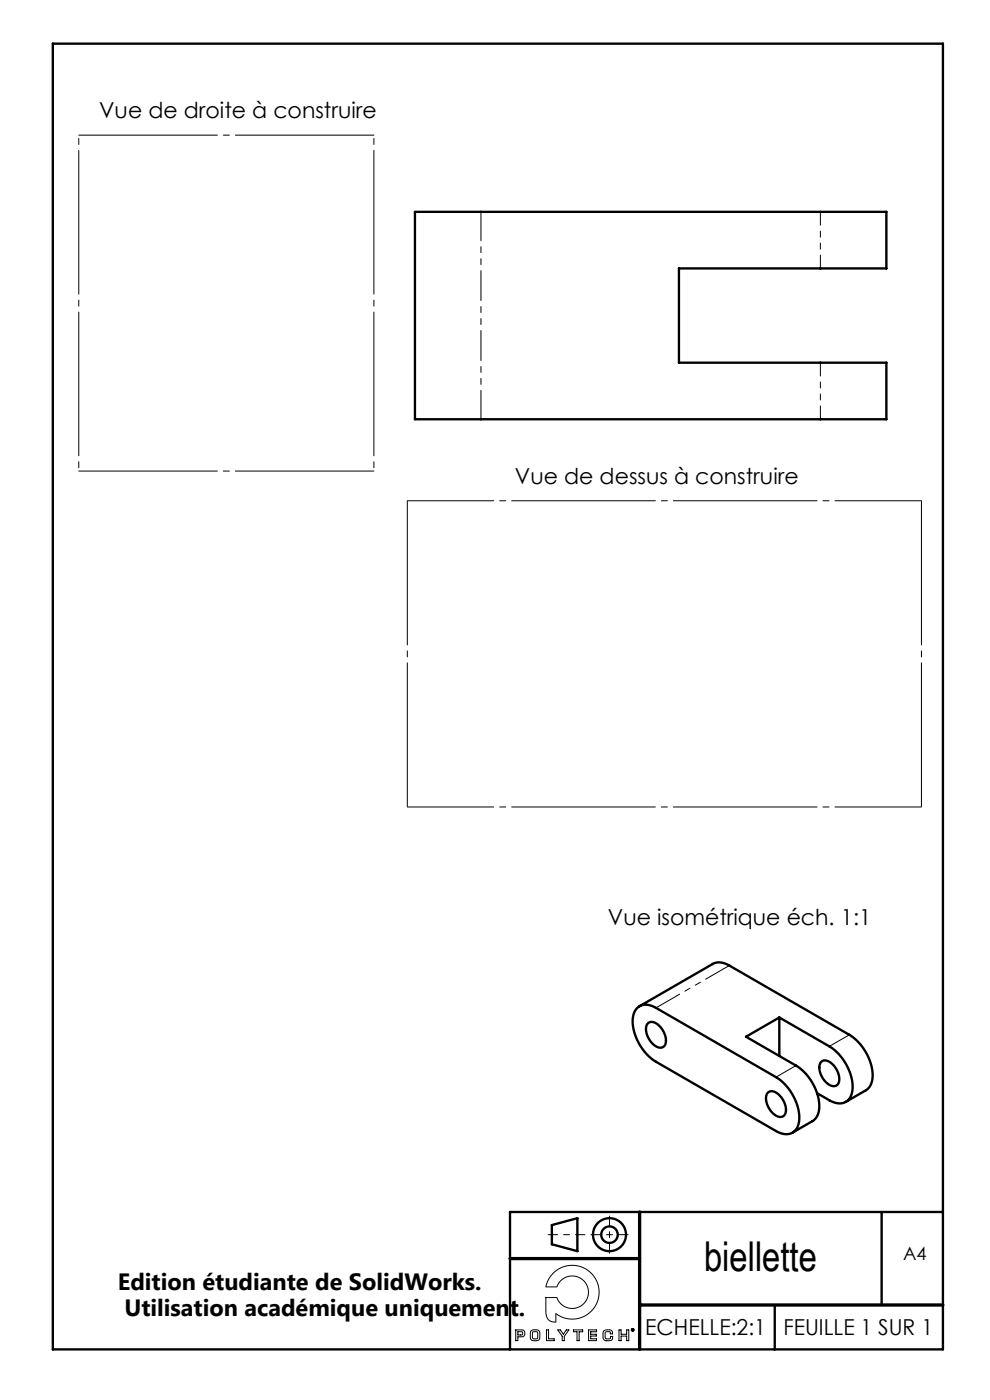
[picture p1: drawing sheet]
<svg xmlns="http://www.w3.org/2000/svg" width="210mm" height="297mm" viewBox="0 0 210 297" stroke-linecap="round" stroke-linejoin="round" font-family="sans-serif">
<g fill="none" stroke="#000" stroke-width=".21">
<path d="M117.4 270a5.7 5.7 0 0 1 7.9 0 5.7 5.7 0 0 1 .4 7.8 5.7 5.7 0 0 1-7.8 .9v1.8a1.89 1.89 0 0 1-2.1-2.4v-2.8h2.3a3.4 3.4 0 0 0 5.3 1.6 3.4 3.4 0 0 0 0-5.5 3.4 3.4 0 0 0-5.3 1.6h-2.3l.6-1.7zM109.4 282.1h1.3a.74 .74 0 0 1 .6 .8 .74 .74 0 0 1-.6 .7h-.9v.8h-.4zM109.8 282.5h.8a.34 .34 0 0 1 .3 .4 .34 .34 0 0 1-.4 .3h-.7zM112.7 282.3l1-.2 .7 .3 .1 1.3-.2 .6-1.1 .1-.6-.2-.1-1.3zM113 282.6h1v1.4l-1-.1zM115.9 282.1h.5v1.9h1.2v.4h-1.7zM118.3 282.1h.5l.7 .9 .6-.9h.6l-1 1.4v.9h-.4v-.9zM121.6 282.1h2v.4h-.8v1.9h-.4v-1.9h-.8zM124.9 282.1h1.6v.4h-1.2v.6h1.2v.3h-1.2v.6h1.2v.4h-1.6zM128.7 284.4l-.4-.1-.3-.2-.1-1.4a1.23 1.23 0 0 1 1.9-.3l.1 .6h-.4v-.3a.74 .74 0 0 0-1.1-.1l.1 1.4h.9l.1-.5h.5l-.2 .7-.7 .2M128.7 284.4h.4M131.3 282.1h.4v1h1.2v-1h.5v2.3h-.5v-1h-1.2v1h-.4z"/>
<path d="M134.1 282h.3l-.3 .1 .1 .1h.2l-.1 .1-.2-.1z"/>
<circle cx="134.2" cy="282.1" r=".23"/>
<circle cx="134.2" cy="282.1" r=".31"/>
</g>
<g fill="none" stroke="#000" stroke-width=".5">
<path d="M11.2 9.3h188.8v277h-188.8zM88 44.9h100v12h-44v20h44v12h-100zM135.1 213.9a3.1 3.1 0 0 1 4-.1l25.5 14.7a10.5 10.5 0 0 1 4.8 9.8 2.81 2.81 0 0 1-4.4 1.8l-25.9-14.9a10.5 10.5 0 0 1-4.8-9.7zM135.6 213.5l15.6-9a3.4 3.4 0 0 1 3.5 .3l25.5 14.7a10.5 10.5 0 0 1 4.8 9.8 2.93 2.93 0 0 1-1.3 2l-4.3 2.5M137.4 217.1a1.87 1.87 0 0 1 2.6 .7 3.7 3.7 0 0 1 .9 4.1 1.73 1.73 0 0 1-2.5-.5 3.6 3.6 0 0 1-1-4.3zM165.3 215.9l-7.1 4 10.6 6.2a10.5 10.5 0 0 1 4.9 9.7 2.93 2.93 0 0 1-1.4 2l-4.2 2.5M165.3 215.9l10.6 6.1a10.5 10.5 0 0 1 4.8 9.8 2.81 2.81 0 0 1-4.4 1.8l-3-1.7M165.3 215.9v8.1M162.9 231.8a1.87 1.87 0 0 1 2.6 .7 3.7 3.7 0 0 1 .9 4.1 1.73 1.73 0 0 1-2.6-.5 3.6 3.6 0 0 1-.9-4.3zM174.3 225.2a2.02 2.02 0 0 1 2.6 .9 3.5 3.5 0 0 1 .7 4 1.87 1.87 0 0 1-2.6-.7 3.7 3.7 0 0 1-.9-4.1zM117.1 259.9l5.4-1.5v7l-5.4-1.4zM187 257.1v19.7"/>
<path d="M200 257.1h-91.8v29.2M164.3 276.8v9.5"/>
<circle cx="129.3" cy="261.9" r="1.75"/>
<circle cx="129.3" cy="261.9" r="3.5"/>
</g>
<path d="M116.3 261.9h7.8" fill="none" stroke="#000" stroke-width=".21" stroke-dasharray="30.5 1.3 1.3 1.3" stroke-dashoffset="28.5"/>
<path d="M129.3 258v7.9M125.3 261.9h7.9" fill="none" stroke="#000" stroke-width=".21" stroke-dasharray="30.5 1.3 1.3 1.3" stroke-dashoffset="28.4"/>
<path d="M135.7 257.1v29.2M108.2 267h27.5M135.7 276.8h64.3" fill="none" stroke="#000" stroke-width=".7"/>
<path d="M16.7 28.7h62.6M16.7 99.9h62.6" fill="none" stroke="#000" stroke-width=".21" stroke-dasharray="30.5 1.3 1.3 1.3" stroke-dashoffset="1.1"/>
<path d="M16.7 28.7v71.2M79.3 28.7v71.2" fill="none" stroke="#000" stroke-width=".21" stroke-dasharray="30.5 1.3 1.3 1.3" stroke-dashoffset="-3.2"/>
<path d="M86.4 106.2h109.1M86.4 171.2h109.1" fill="none" stroke="#000" stroke-width=".21" stroke-dasharray="30.5 1.3 1.3 1.3" stroke-dashoffset="12.1"/>
<path d="M86.4 106.2v65M195.5 106.2v65" fill="none" stroke="#000" stroke-width=".21" stroke-dasharray="30.5 1.3 1.3 1.3" stroke-dashoffset="-.1"/>
<path d="M164.6 228.5l4.2-2.4M175.9 222l4.3-2.5" fill="none" stroke="#000" stroke-width=".21" stroke-dasharray="6.3 1.3 1.3 1.3 1.3 1.3"/>
<path d="M139.1 213.8l15.6-9" fill="none" stroke="#000" stroke-width=".21" stroke-dasharray="6.3 1.3 1.3 1.3 1.3 1.3" stroke-dashoffset=".5"/>
<path d="M174 56.9v-12M174 88.9v-12" fill="none" stroke="#000" stroke-width=".21" stroke-dasharray="6.3 1.3 1.3 1.3 1.3 1.3" stroke-dashoffset="3.5"/>
<path d="M102 88.9v-44" fill="none" stroke="#000" stroke-width=".21" stroke-dasharray="6.3 1.3 1.3 1.3 1.3 1.3" stroke-dashoffset=".2"/>
<text font-size="8.7" x="149.3" y="269.7">biellette</text>
<g font-size="5">
<text x="25" y="273.7">Edition étudiante de SolidWorks.</text>
<text x="26.4" y="279.2">Utilisation académique uniquement.</text>
</g>
<g font-size="4.7">
<text x="21" y="25.1">Vue de droite à construire</text>
<text x="109.2" y="102.7">Vue de dessus à construire</text>
<text x="129" y="196.2">Vue isométrique éch. 1:1</text>
<text x="136.9" y="283.3">ECHELLE:2:1</text>
<text x="166.2" y="283.3">FEUILLE 1 SUR 1</text>
</g>
<text font-size="3.9" x="191.6" y="267.2">A4</text>
</svg>
